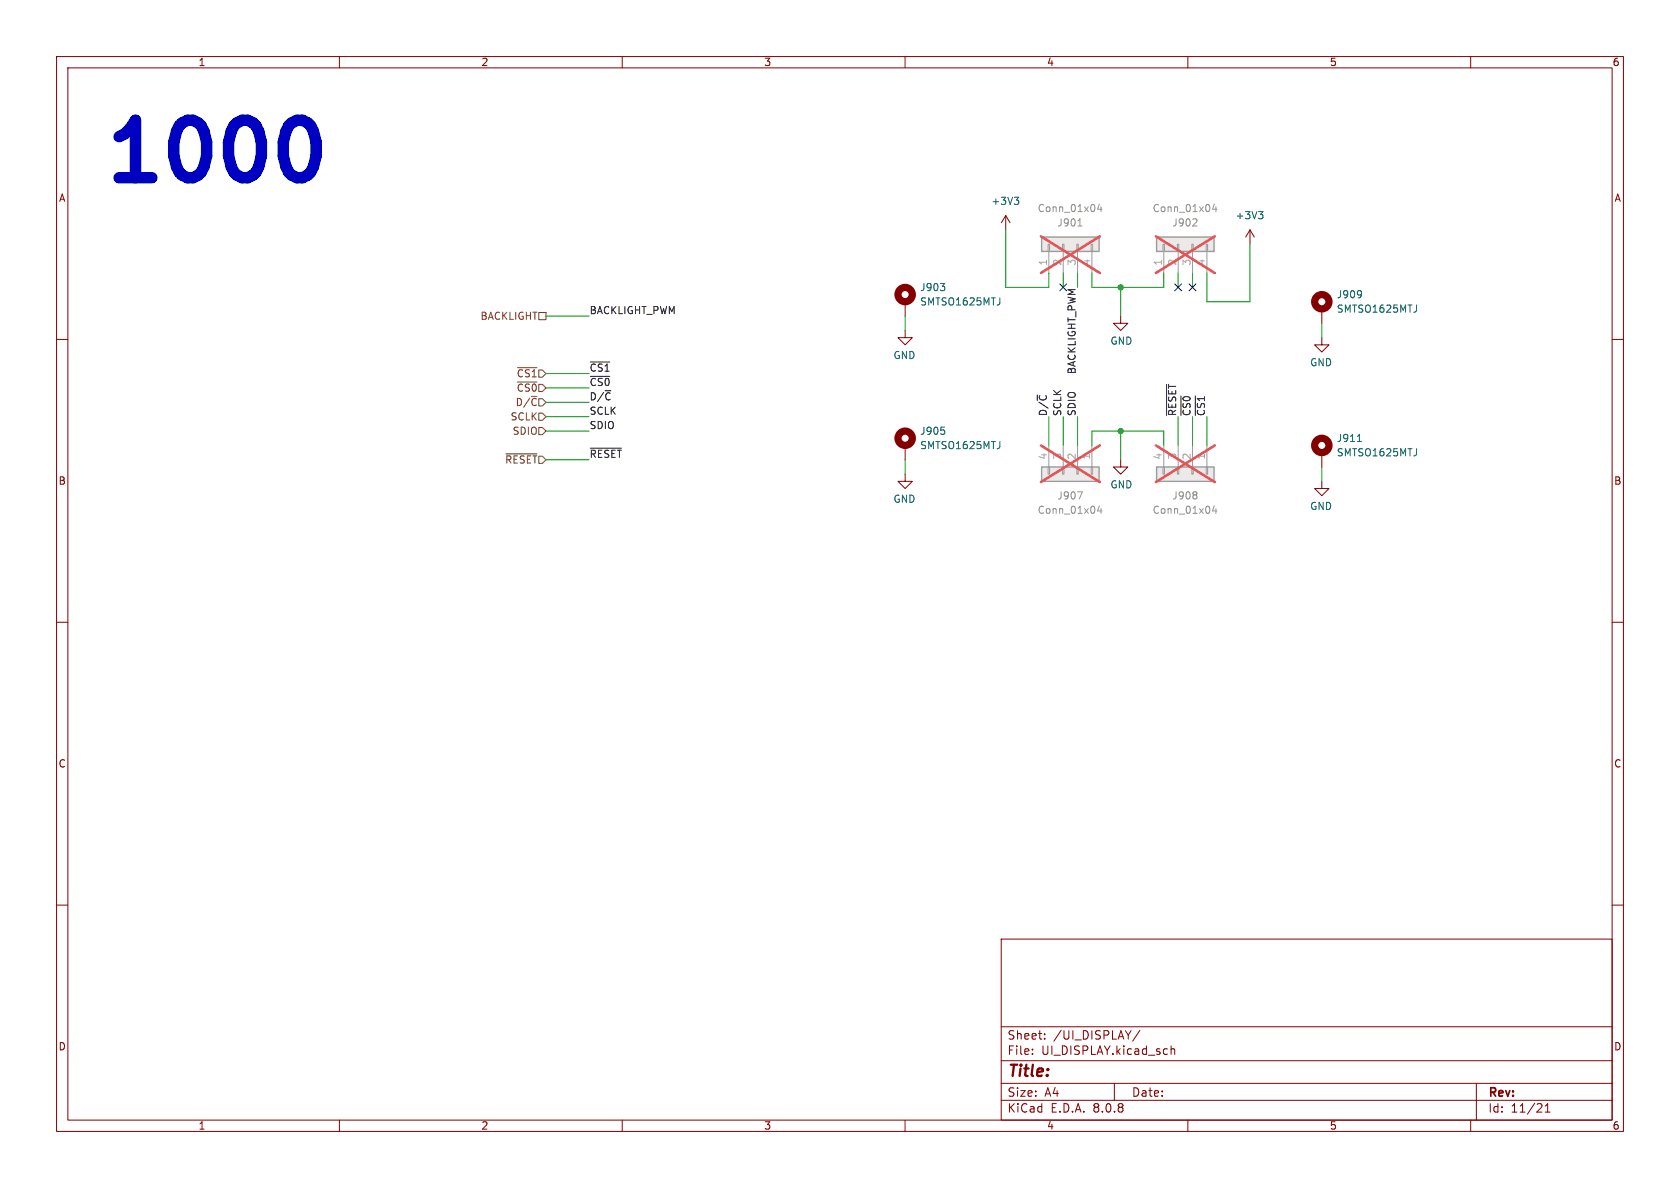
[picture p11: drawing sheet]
<svg xmlns="http://www.w3.org/2000/svg" width="297mm" height="210mm" viewBox="0 0 297 210" stroke-linecap="round" stroke-linejoin="round" font-family="sans-serif">
<g fill="none" stroke="#840000" stroke-width=".18">
<path d="M10 10h277v190h-277zM12 12h273v186h-273zM60 10v2M110 10v2M160 10v2M210 10v2M260 10v2M177.8 38.1l.8 1.3M177.8 38.1v2.5M177.8 38.1l-.8 1.3M160 58.4v1.3h-1.3l1.3 1.3 1.3-1.3h-1.3M160 53.3v2.6"/>
<path d="M233.7 59.7v1.3h-1.3l1.3 1.2 1.2-1.2h-1.2M233.7 54.6v2.6M10 60h2M160 78.7v2.6M285 60h2M160 83.8v1.3h-1.3l1.3 1.3 1.3-1.3h-1.3M233.7 80v2.6M10 110h2M285 110h2M10 160h2M177 166h108v32h-108zM285 160h2"/>
<path d="M60 198v2M110 198v2M160 198v2M177 194.5h108M177 191.5h108M177 187.5h108M177 181.5h108M182.5 186.3v.1M182.5 185.5v.1M184.7 183.6v.1M184.7 182.8v.1M197 191.5v3"/>
<path d="M201.5 182.1l-1.3 2M207 184.9v1.5M207 185.5l.2-.1 .4 .1 .1 .9M210 198v2M260 198v2M261 191.5v6.5M273.2 196.6h.8M273.2 195.5l.4-.4v1.5"/>
</g>
<g fill="none" stroke="#840000" stroke-width="1.3">
<circle cx="160" cy="52.1" r="1.27"/>
<circle cx="233.7" cy="53.3" r="1.27"/>
<circle cx="160" cy="77.5" r="1.27"/>
<circle cx="233.7" cy="78.7" r="1.27"/>
</g>
<g fill="none" stroke="#006464" stroke-width=".18">
<path d="M179.3 34.9h.8l-.4 .5M179.9 35.4l.2 .2v.3l-.2 .2M166.2 50.1h.8l-.4 .5M166.9 50.7l.1 .1-.1 .5M176.8 52.6l-.1 1.1M240.6 51.4v.1a1.07 1.07 0 0 1-.1 1M240.7 51.9l-.1 .2M250.4 53.9v1.1M166.4 75.5h.6M166.9 76.1l.1 .1-.1 .5M176.8 78l-.1 1.1M240 78h.7"/>
<path d="M250.4 79.3v1.1"/>
</g>
<path d="M184.1 82.6h10.2v2.5h-10.2z" fill="#ebeae8"/>
<path d="M185.4 78.7v3.9M188 78.7v3.9M190.5 78.7v3.9M193 78.7v3.9M185.3 82.6h.2v1.2h-.2zM187.8 82.6h.3v1.2h-.3zM190.4 82.6h.2v1.2h-.2zM192.9 82.6h.3v1.2h-.3z" fill="none" stroke="#9c9b98" stroke-width=".18"/>
<path d="M184.1 82.6h10.2v2.5h-10.2z" fill="none" stroke="#9c9b98" stroke-width=".25"/>
<path d="M190.5 86.9h.8l-.5 1.3M194.3 89.4l-.3 .9h.8M194.6 89.9v.8" fill="none" stroke="#939391" stroke-width=".18"/>
<path d="M184 78.7l10.4 6.5M194.4 78.7l-10.4 6.5" fill="none" stroke="#e75356" stroke-width=".46"/>
<path d="M198.1 81.3v1.3h1.3l-1.3 1.2-1.3-1.2h1.3" fill="none" stroke="#840000" stroke-width=".18"/>
<path d="M204.5 82.6h10.1v2.5h-10.1z" fill="#ebeae8"/>
<path d="M205.7 78.7v3.9M208.3 78.7v3.9M210.8 78.7v3.9M213.4 78.7v3.9M205.6 82.6h.3v1.2h-.3zM208.2 82.6h.2v1.2h-.2zM210.7 82.6h.2v1.2h-.2zM213.2 82.6h.3v1.2h-.3z" fill="none" stroke="#9c9b98" stroke-width=".18"/>
<path d="M204.5 82.6h10.1v2.5h-10.1z" fill="none" stroke="#9c9b98" stroke-width=".25"/>
<path d="M211.5 87l.1 .2-.1 .2M211.5 87.5l.1 .2-.1 .4M214.7 89.4l-.3 .9h.7M215 89.9v.8" fill="none" stroke="#939391" stroke-width=".18"/>
<path d="M204.3 78.7l10.5 6.5M214.8 78.7l-10.5 6.5" fill="none" stroke="#e75356" stroke-width=".46"/>
<path d="M221 40.6l.7 1.3M221 40.6v2.6M221 40.6l-.8 1.3" fill="none" stroke="#840000" stroke-width=".18"/>
<path d="M222.5 37.4h.8l-.4 .5M223 37.9l.3 .2v.3l-.3 .3" fill="none" stroke="#006464" stroke-width=".18"/>
<path d="M204.5 41.9h10.1v2.6h-10.1z" fill="#ebeae8"/>
<path d="M205.6 43.2h.3v1.3h-.3zM205.7 44.5v3.8M208.2 43.2h.2v1.3h-.2zM208.3 44.5v3.8M210.7 43.2h.2v1.3h-.2zM210.8 44.5v3.8M213.2 43.2h.3v1.3h-.3zM213.4 44.5v3.8" fill="none" stroke="#9c9b98" stroke-width=".18"/>
<path d="M204.5 41.9h10.1v2.6h-10.1z" fill="none" stroke="#9c9b98" stroke-width=".25"/>
<path d="M211.5 38.7l.1 .2-.1 .3-.7 .7h.8M214.7 36.1l-.3 .9h.7M215 36.6v.8" fill="none" stroke="#939391" stroke-width=".18"/>
<path d="M204.3 41.8l10.5 6.5M214.8 41.8l-10.5 6.5" fill="none" stroke="#e75356" stroke-width=".46"/>
<path d="M198.1 55.9v1.3h1.3l-1.3 1.2-1.3-1.2h1.3" fill="none" stroke="#840000" stroke-width=".18"/>
<path d="M184.1 41.9h10.2v2.6h-10.2z" fill="#ebeae8"/>
<path d="M185.3 43.2h.2v1.3h-.2zM185.4 44.5v3.8M187.8 43.2h.3v1.3h-.3zM188 44.5v3.8M190.4 43.2h.2v1.3h-.2zM190.5 44.5v3.8M192.9 43.2h.3v1.3h-.3zM193 44.5v3.8" fill="none" stroke="#9c9b98" stroke-width=".18"/>
<path d="M184.1 41.9h10.2v2.6h-10.2z" fill="none" stroke="#9c9b98" stroke-width=".25"/>
<path d="M190.6 39.9h.7M194.3 36.1l-.3 .9h.8M194.6 36.6v.8" fill="none" stroke="#939391" stroke-width=".18"/>
<path d="M184 41.8l10.4 6.5M194.4 41.8l-10.4 6.5" fill="none" stroke="#e75356" stroke-width=".46"/>
<path d="M233.7 85.1v1.3h-1.3l1.3 1.2 1.2-1.2h-1.2" fill="none" stroke="#840000" stroke-width=".18"/>
<path d="M95.2 55.2h1.3v1.3h-1.3zM91.5 65h3.4M91.5 67.5h3.4M95.2 75.6h.7l.6 .6-.6 .6h-.7zM95.2 73h.7l.6 .7-.6 .6h-.7zM89.4 80.2h5.5" fill="none" stroke="#725600" stroke-width=".18"/>
<path d="M104.4 66.5h3.4M104.4 64h3.4M104.4 79.2h5.5M206.2 67.9v5.5M208.8 70v3.4M211.3 70v3.4" fill="none" stroke="#0f0f0f" stroke-width=".18"/>
<path d="M53.5 21.3l.9 .4 .5 .5a8.6 8.6 0 0 1 0 8.3l-.5 .4-.9 .5" fill="none" stroke="#0000c2" stroke-width="2"/>
<g fill="none" stroke="#009600" stroke-width=".18">
<path d="M96.5 55.9h7.6M160 55.9v2.5M177.8 40.6v10.2h7.6v-2.5M188 48.3v2.5M190.5 48.3v2.5M193 48.3v2.5h12.7v-2.5M198.1 50.8v5.1M208.3 48.3v2.5M210.8 48.3v2.5M221 43.2v10.1h-7.6v-5M233.7 57.2v2.5M96.5 68.6h7.6"/>
<path d="M96.5 66h7.6M96.5 71.1h7.6M96.5 73.7h7.6M96.5 76.2h7.6M185.4 73.7v5M188 73.7v5M190.5 73.7v5M193 78.7v-2.5h12.7v2.5M198.1 76.2v5.1M208.3 73.7v5M210.8 73.7v5M213.4 73.7v5"/>
<path d="M96.5 81.3h7.6M160 81.3v2.5M233.7 82.6v2.5"/>
</g>
<path d="M187.4 50.2l1.2 1.2M188.6 50.2l-1.2 1.2M207.7 50.2l1.2 1.2M208.9 50.2l-1.2 1.2M210.2 50.2l1.2 1.2M211.4 50.2l-1.2 1.2" fill="none" stroke="#000084" stroke-width=".18"/>
<g fill="#009600" stroke="#009600" stroke-width=".18">
<circle cx="198.1" cy="50.8" r=".46"/>
<circle cx="198.1" cy="76.2" r=".46"/>
</g>
<text font-size="14.2" fill="#0000c2" x="17.8" y="32.8">1000</text>
<text font-size="2.8" fill="#840000" x="178" y="190.9">Title:</text>
<g font-size="2.1" fill="#840000">
<text x="178" y="184">Sheet:</text>
<text x="186.2" y="184">/UI_DISPLAY/</text>
<text x="178" y="186.7">File:</text>
<text x="184.1" y="186.7">UI_DISPLAY.kicad_sch</text>
<text x="178" y="196.9">KiCad</text>
<text x="178" y="194.1">Size:</text>
<text x="184.7" y="194.1">A4</text>
<text x="185.7" y="196.9">E.D.A.</text>
<text x="193.3" y="196.9">8.0.8</text>
<text x="200" y="194.1">Date:</text>
<text x="263" y="194.3">Rev:</text>
<text x="263" y="196.9">Id:</text>
<text x="267.1" y="196.9">11/21</text>
</g>
<g font-size="1.8" fill="#840000">
<text x="35" y="11.9">1</text>
<text x="85" y="11.9">2</text>
<text x="135" y="11.9">3</text>
<text x="185" y="11.9">4</text>
<text x="235" y="11.9">5</text>
<text x="285" y="11.9">6</text>
<text x="10.3" y="35.9">A</text>
<text x="285.3" y="35.9">A</text>
<text x="10.3" y="85.9">B</text>
<text x="285.3" y="85.9">B</text>
<text x="10.3" y="135.9">C</text>
<text x="285.3" y="135.9">C</text>
<text x="10.3" y="185.9">D</text>
<text x="285.3" y="185.9">D</text>
<text x="35" y="199.9">1</text>
<text x="85" y="199.9">2</text>
<text x="135" y="199.9">3</text>
<text x="185" y="199.9">4</text>
<text x="235" y="199.9">5</text>
<text x="285" y="199.9">6</text>
</g>
<g font-size="1.8" fill="#006464">
<text x="175.2" y="36.4">+3V3</text>
<text x="218.3" y="39">+3V3</text>
<text x="162.6" y="51.7">J903</text>
<text x="236.2" y="52.9">J909</text>
<text x="162.6" y="54.2">SMTSO1625MTJ</text>
<text x="236.2" y="55.5">SMTSO1625MTJ</text>
<text x="157.9" y="63.7">GND</text>
<text x="196.2" y="61.1">GND</text>
<text x="231.5" y="64.9">GND</text>
<text x="162.6" y="77.1">J905</text>
<text x="162.6" y="79.6">SMTSO1625MTJ</text>
<text x="236.2" y="78.3">J911</text>
<text x="236.2" y="80.9">SMTSO1625MTJ</text>
<text x="157.9" y="89.1">GND</text>
<text x="196.2" y="86.5">GND</text>
<text x="231.5" y="90.3">GND</text>
</g>
<g font-size="1.8" fill="#939391">
<text x="183.4" y="37.7">Conn_01x04</text>
<text x="186.8" y="40.2">J901</text>
<text x="203.7" y="37.7">Conn_01x04</text>
<text x="207.2" y="40.2">J902</text>
<text x="186.8" y="88.5">J907</text>
<text x="207.2" y="88.5">J908</text>
<text x="183.4" y="91">Conn_01x04</text>
<text x="203.7" y="91">Conn_01x04</text>
</g>
<g font-size="1.8" fill="#a5a4a2">
<text x="185.2" y="47.1" transform="rotate(-90 185.2 47.1)">1</text>
<text x="187.7" y="47.1" transform="rotate(-90 187.7 47.1)">2</text>
<text x="190.2" y="47.1" transform="rotate(-90 190.2 47.1)">3</text>
<text x="192.8" y="47.1" transform="rotate(-90 192.8 47.1)">4</text>
<text x="205.5" y="47.1" transform="rotate(-90 205.5 47.1)">1</text>
<text x="208" y="47.1" transform="rotate(-90 208 47.1)">2</text>
<text x="210.6" y="47.1" transform="rotate(-90 210.6 47.1)">3</text>
<text x="213.1" y="47.1" transform="rotate(-90 213.1 47.1)">4</text>
<text x="185.2" y="81.4" transform="rotate(-90 185.2 81.4)">4</text>
<text x="187.7" y="81.4" transform="rotate(-90 187.7 81.4)">3</text>
<text x="190.2" y="81.4" transform="rotate(-90 190.2 81.4)">2</text>
<text x="192.8" y="81.4" transform="rotate(-90 192.8 81.4)">1</text>
<text x="205.5" y="81.4" transform="rotate(-90 205.5 81.4)">4</text>
<text x="208" y="81.4" transform="rotate(-90 208 81.4)">3</text>
<text x="210.6" y="81.4" transform="rotate(-90 210.6 81.4)">2</text>
<text x="213.1" y="81.4" transform="rotate(-90 213.1 81.4)">1</text>
</g>
<g font-size="1.8" fill="#725600">
<text x="84.8" y="56.7">BACKLIGHT</text>
<text x="91.1" y="72">D/~{C}</text>
<text x="91.3" y="66.9">~{CS1}</text>
<text x="91.3" y="69.4">~{CS0}</text>
<text x="90.2" y="74.5">SCLK</text>
<text x="90.5" y="77.1">SDIO</text>
<text x="89.2" y="82.1">~{RESET}</text>
</g>
<g font-size="1.8" fill="#0f0f0f">
<text x="104.1" y="55.6">BACKLIGHT_PWM</text>
<text x="104.1" y="65.8">~{CS1}</text>
<text x="104.1" y="68.3">~{CS0}</text>
<text x="104.1" y="70.9">D/~{C}</text>
<text x="190.2" y="66.2" transform="rotate(-90 190.2 66.2)">BACKLIGHT_PWM</text>
<text x="104.1" y="73.4">SCLK</text>
<text x="104.1" y="75.9">SDIO</text>
<text x="185.2" y="73.7" transform="rotate(-90 185.2 73.7)">D/~{C}</text>
<text x="187.7" y="73.7" transform="rotate(-90 187.7 73.7)">SCLK</text>
<text x="190.2" y="73.7" transform="rotate(-90 190.2 73.7)">SDIO</text>
<text x="208" y="73.7" transform="rotate(-90 208 73.7)">~{RESET}</text>
<text x="210.6" y="73.7" transform="rotate(-90 210.6 73.7)">~{CS0}</text>
<text x="213.1" y="73.7" transform="rotate(-90 213.1 73.7)">~{CS1}</text>
<text x="104.1" y="81">~{RESET}</text>
</g>
</svg>
